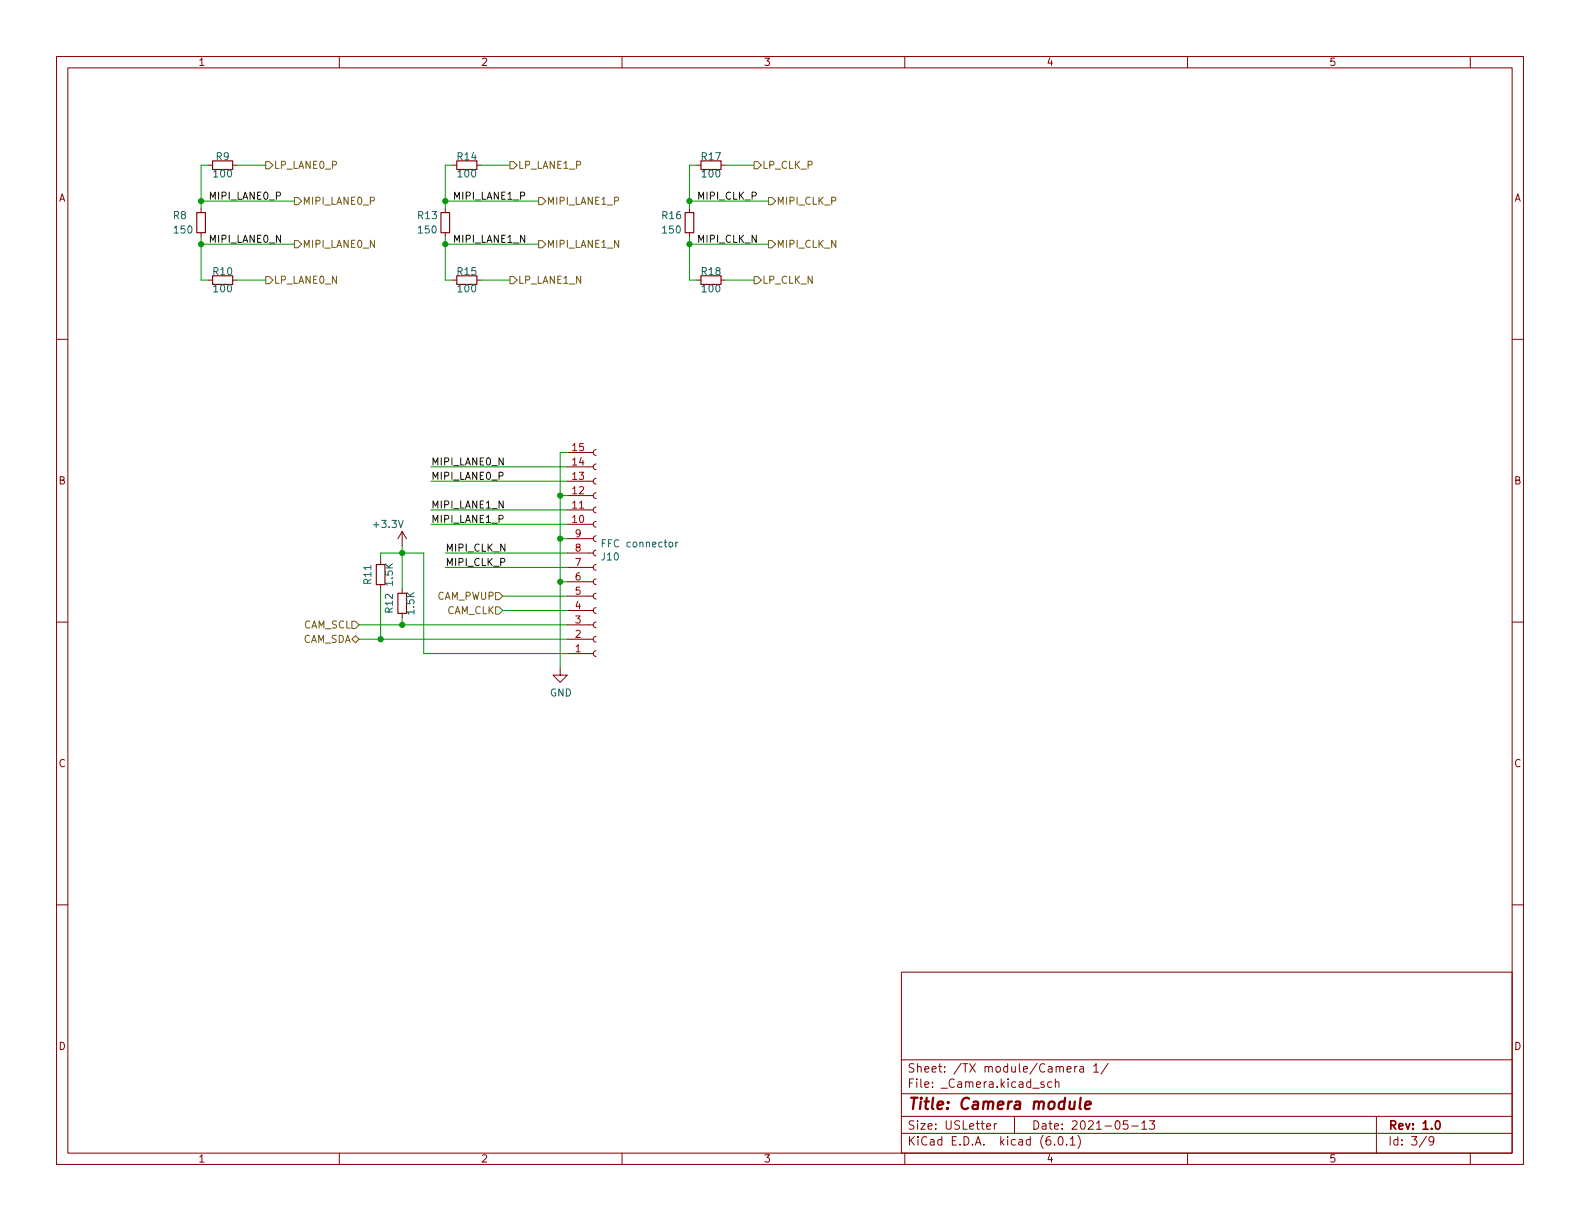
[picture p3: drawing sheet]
<svg xmlns="http://www.w3.org/2000/svg" width="279mm" height="216mm" viewBox="0 0 279 216" stroke-linecap="round" stroke-linejoin="round" font-family="sans-serif">
<g fill="none" stroke="#840000" stroke-width=".18">
<path d="M10 10h259.4v195.9h-259.4zM12 12h255.4v191.9h-255.4zM60 10v2M110 10v2M160 10v2M210 10v2M260 10v2M35.6 36.8v.8M36.8 29.2h.8M41.1 29.2h.8M78.7 36.8v.8M80 29.2h.8"/>
<path d="M84.3 29.2h.8M121.9 36.8v.8M123.2 29.2h.8M127.5 29.2h.8M10 60h2M35.6 41.1v.8M36.8 49.5h.8M41.1 49.5h.8M78.7 41.1v.8M80 49.5h.8M84.3 49.5h.8M121.9 41.1v.8"/>
<path d="M123.2 49.5h.8M127.5 49.5h.8M267.4 60h2M105.4 79.5l-.3 .2-.2 .3 .2 .4 .3 .1M67.3 99.1v.7M71.1 94v2.5M71.1 94l-.7 1.3M71.1 94l.8 1.3M100.3 80h4.6M100.3 82.6h4.6M100.3 85.1h4.6M100.3 87.6h4.6"/>
<path d="M100.3 90.2h4.6M100.3 92.7h4.6M100.3 95.3h4.6M100.3 97.8h4.6M105.4 82l-.3 .2-.2 .4 .2 .3 .3 .2M105.4 84.6l-.3 .1-.2 .4 .2 .3 .3 .2M105.4 87.1l-.3 .2-.2 .3 .2 .4 .3 .1M105.4 89.7l-.3 .1-.2 .4 .2 .3 .3 .2M105.4 92.2l-.3 .2-.2 .3 .2 .4 .3 .1M105.4 94.7l-.3 .2-.2 .4 .2 .3 .3 .2M105.4 97.3l-.3 .1-.2 .4 .2 .3 .3 .2M105.4 99.8l-.3 .2-.2 .3 .2 .4 .3 .1"/>
<path d="M10 110h2M67.3 103.4v.7M71.1 104.1v.8M71.1 108.5v.7M99.1 118.1v1.3h1.2l-1.2 1.3-1.3-1.3h1.3M100.3 100.3h4.6M100.3 102.9h4.6M100.3 105.4h4.6M100.3 108h4.6M100.3 110.5h4.6M100.3 113h4.6M100.3 115.6h4.6"/>
<path d="M105.4 102.4l-.3 .1-.2 .4 .2 .3 .3 .2M105.4 104.9l-.3 .2-.2 .3 .2 .4 .3 .1M105.4 107.4l-.3 .2-.2 .4 .2 .3 .3 .2M105.4 110l-.3 .1-.2 .4 .2 .3 .3 .2M105.4 112.5l-.3 .2-.2 .3 .2 .4 .3 .1M105.4 115.1l-.3 .1-.2 .4 .2 .3 .3 .2M267.4 110h2M10 160h2M267.4 160h2M159.4 171.9h108v32h-108zM159.4 197.4h108M159.4 193.4h108"/>
<path d="M159.4 187.4h108M174.5 199.2l.7-.2-.1-.3h-.4l-.2 .2v.7h.6M175.8 198.7v1M176.3 198.7h-.3l-.2 .3M179.4 197.4v3M184.6 191.4l-.3-.1-.3 .2 .1 .2 .5 .2v.3h-.6M186 191.4l-.5-.1-.2 .3v.4l.1 .2h.6M186.6 191.4l.2-.1 .4 .1 .1 .9M186.6 190.8v1.5M188.7 189.1l.7-.2-.1-.2-.4-.1-.2 .2 .1 .7h.5M190 188.6v1M190.5 188.6l-.3 .1-.2 .2"/>
<path d="M191 188.7h.5l.1 .9M191.6 188.9l-.5 .1a.29 .29 0 0 0-.2 .3 .29 .29 0 0 0 .2 .3l.5-.1M193.4 188.5l.4-.4v1.5M193.4 189.6h.9M196 188l-1.3 1.9M199.4 198.2h-.7l-.1 .7 .2-.2 .5 .1 .2 .2-.1 .5-.2 .2-.6-.2M200.1 199.1h1.2M201.9 198.6l.4-.4v1.5M201.9 199.7h.9M203.3 198.2h.9l-.5 .5 .4 .2v.6l-.2 .2h-.4l-.2-.2M243.4 197.4v6.5M60 203.9v2"/>
<path d="M110 203.9v2M159.4 200.4h108M160 203.9v2M186.5 202.3v.2M187.3 201h.2a.81 .81 0 0 1 .6 .6 .81 .81 0 0 1-.3 .8l-.2 .1a.81 .81 0 0 1-.6-.6 .81 .81 0 0 1 .3-.9zM188.6 202.3v.2M189.3 201.4l.4-.4v1.5M189.3 202.5h.8M190.6 200.8a1.72 1.72 0 0 1 0 2.2M210 203.9v2M252.3 200.9l-1.3 1.9M253.5 201.6l-.2 .3h-.3l-.3-.3 .1-.6h.5l.2 .1a.99 .99 0 0 1-.4 1.4h-.3"/>
<path d="M260 203.9v2"/>
</g>
<path d="M254 198.2h.2a.82 .82 0 0 1 .6 .6 .82 .82 0 0 1-.3 .8l-.2 .1a.81 .81 0 0 1-.6-.6 .81 .81 0 0 1 .3-.9z" fill="none" stroke="#840000" stroke-width=".3"/>
<path d="M189.2 194.8v1.2a.57 .57 0 0 0 .7-.1M190.1 194.8l-.2 1.3M191.1 194.1l-.2 1.7 .2 .3M191.9 195.4l1-.2-.1-.3-.2-.1-.5 .1-.2 .9 .2 .3 .6-.1" fill="none" stroke="#840000" stroke-width=".4"/>
<path d="M34.8 37.6h1.5v3.5h-1.5zM37.6 28.4h3.5v1.6h-3.5zM78 37.6h1.5v3.5h-1.5zM80.8 28.4h3.5v1.6h-3.5zM121.2 37.6h1.5v3.5h-1.5zM124 28.4h3.5v1.6h-3.5zM37.6 48.8h3.5v1.5h-3.5zM80.8 48.8h3.5v1.5h-3.5zM124 48.8h3.5v1.5h-3.5zM66.5 99.8h1.6v3.6h-1.6zM70.4 104.9h1.5v3.6h-1.5z" fill="none" stroke="#840000" stroke-width=".2"/>
<path d="M119.5 95.9v.8M119.9 95.9l-.4 .2" fill="none" stroke="#006464" stroke-width=".18"/>
<g fill="none" stroke="#725600" stroke-width=".18">
<path d="M47 28.6h.6l.7 .6-.7 .6h-.6zM52.1 34.9h.6l.6 .7-.6 .6h-.6zM90.2 28.6h.6l.6 .6-.6 .6h-.6zM95.2 34.9h.7l.6 .7-.6 .6h-.7zM133.3 28.6h.7l.6 .6-.6 .6h-.7zM135.9 34.9h.6l.7 .7-.7 .6h-.6zM47 48.9h.6l.7 .6-.7 .7h-.6zM52.1 42.5h.6l.6 .7-.6 .6h-.6zM90.2 48.9h.6l.6 .6-.6 .7h-.6zM95.2 42.5h.7l.6 .7-.6 .6h-.7zM133.3 48.9h.7l.6 .6-.6 .7h-.7zM135.9 42.5h.6l.7 .7-.7 .6h-.6z"/>
<path d="M62.2 113l.7-.6 .6 .6-.6 .7zM62.2 109.9h.7l.6 .6-.6 .6h-.7zM87.6 104.8h.7l.6 .6-.6 .6h-.7zM87.6 107.3h.7l.6 .7-.6 .6h-.7z"/>
</g>
<g fill="none" stroke="#009600" stroke-width=".18">
<path d="M35.6 35.6h16.5M36.8 29.2h-1.2v7.6M41.9 29.2h5.1M78.7 35.6h16.5M80 29.2h-1.3v7.6M85.1 29.2h5.1M121.9 35.6h14M123.2 29.2h-1.3v7.6M128.3 29.2h5M35.6 43.2h16.5M35.6 41.9v7.6h1.2M41.9 49.5h5.1"/>
<path d="M78.7 43.2h16.5M78.7 41.9v7.6h1.3M85.1 49.5h5.1M121.9 43.2h14M121.9 41.9v7.6h1.3M128.3 49.5h5M67.3 99.1v-1.3h7.6v17.8h25.4M71.1 96.5v7.6M76.2 90.2h24.1M76.2 85.1h24.1M76.2 82.6h24.1M76.2 92.7h24.1"/>
<path d="M78.7 97.8h21.6M99.1 87.6h1.2M99.1 95.3h1.2M100.3 80h-1.2v38.1M63.5 110.5h36.8M63.5 113h36.8M67.3 104.1v8.9M71.1 109.2v1.3M78.7 100.3h21.6M88.9 108h11.4M88.9 105.4h11.4M99.1 102.9h1.2"/>
</g>
<g fill="#009600" stroke="#009600" stroke-width=".18">
<circle cx="71.1" cy="97.8" r=".46"/>
<circle cx="99.1" cy="102.9" r=".46"/>
<circle cx="67.3" cy="113" r=".46"/>
<circle cx="71.1" cy="110.5" r=".46"/>
<circle cx="99.1" cy="95.3" r=".46"/>
<circle cx="99.1" cy="87.6" r=".46"/>
<circle cx="78.7" cy="43.2" r=".46"/>
<circle cx="35.6" cy="43.2" r=".46"/>
<circle cx="35.6" cy="35.6" r=".46"/>
<circle cx="78.7" cy="35.6" r=".46"/>
<circle cx="121.9" cy="35.6" r=".46"/>
<circle cx="121.9" cy="43.2" r=".46"/>
</g>
<text font-size="2.8" fill="#840000" x="160.4" y="196.2">Title: Camera module</text>
<g font-size="2.1" fill="#840000">
<text x="160.4" y="189.7">Sheet: /TX module/Camera 1/</text>
<text x="160.4" y="192.4">File: _Camera.kicad_sch</text>
<text x="160.4" y="202.5">KiCad E.D.A. kicad (6.0.1)</text>
<text x="160.4" y="199.7">Size: USLetter</text>
<text x="182.4" y="199.7">Date: 2021-05-13</text>
<text x="245.4" y="199.7">Rev: 1.0</text>
<text x="245.4" y="202.5">Id: 3/9</text>
</g>
<g font-size="1.8" fill="#840000">
<text x="35" y="11.6">1</text>
<text x="85" y="11.6">2</text>
<text x="135" y="11.6">3</text>
<text x="185" y="11.6">4</text>
<text x="235" y="11.6">5</text>
<text x="10.3" y="35.6">A</text>
<text x="267.7" y="35.6">A</text>
<text x="10.3" y="85.7">B</text>
<text x="267.7" y="85.7">B</text>
<text x="10.3" y="135.6">C</text>
<text x="267.7" y="135.6">C</text>
<text x="10.3" y="185.7">D</text>
<text x="267.7" y="185.7">D</text>
<text x="35" y="205.6">1</text>
<text x="85" y="205.6">2</text>
<text x="135" y="205.6">3</text>
<text x="185" y="205.6">4</text>
<text x="235" y="205.6">5</text>
</g>
<g font-size="1.8" fill="#006464">
<text x="38.2" y="28.3">R9</text>
<text x="80.9" y="28.3">R14</text>
<text x="124.1" y="28.3">R17</text>
<text x="37.9" y="31.4">100</text>
<text x="81.1" y="31.4">100</text>
<text x="124.3" y="31.4">100</text>
<text x="30.7" y="38.7">R8</text>
<text x="30.9" y="41.3">150</text>
<text x="74" y="38.7">R13</text>
<text x="74.1" y="41.3">150</text>
<text x="117.1" y="38.7">R16</text>
<text x="117.3" y="41.3">150</text>
<text x="37.7" y="48.6">R10</text>
<text x="37.9" y="51.7">100</text>
<text x="80.9" y="48.6">R15</text>
<text x="81.1" y="51.7">100</text>
<text x="124.1" y="48.6">R18</text>
<text x="124.3" y="51.7">100</text>
<text x="66.2" y="93.3">+3.3V</text>
<text x="106.4" y="99.1">J10</text>
<text x="106.9" y="96.8">FFC connector</text>
<text x="65.7" y="103.2" transform="rotate(-90 65.7 103.2)">R11</text>
<text x="69.5" y="103.5" transform="rotate(-90 69.5 103.5)">1.5K</text>
<text x="69.5" y="108.3" transform="rotate(-90 69.5 108.3)">R12</text>
<text x="73.3" y="108.5" transform="rotate(-90 73.3 108.5)">1.5K</text>
<text x="97.2" y="123.1">GND</text>
</g>
<g font-size="1.8" fill="#725600">
<text x="48.4" y="29.8">LP_LANE0_P</text>
<text x="91.5" y="29.8">LP_LANE1_P</text>
<text x="134.7" y="29.8">LP_CLK_P</text>
<text x="53.4" y="36.2">MIPI_LANE0_P</text>
<text x="96.6" y="36.2">MIPI_LANE1_P</text>
<text x="137.3" y="36.2">MIPI_CLK_P</text>
<text x="53.4" y="43.8">MIPI_LANE0_N</text>
<text x="96.6" y="43.8">MIPI_LANE1_N</text>
<text x="137.3" y="43.8">MIPI_CLK_N</text>
<text x="48.4" y="50.2">LP_LANE0_N</text>
<text x="91.5" y="50.2">LP_LANE1_N</text>
<text x="134.7" y="50.2">LP_CLK_N</text>
<text x="77.2" y="106">CAM_PWUP</text>
<text x="53.4" y="113.7">CAM_SDA</text>
<text x="53.6" y="111.1">CAM_SCL</text>
<text x="78.9" y="108.6">CAM_CLK</text>
</g>
<g font-size="1.8" fill="#0f0f0f">
<text x="36.8" y="35.3">MIPI_LANE0_P</text>
<text x="80" y="35.3">MIPI_LANE1_P</text>
<text x="123.2" y="35.3">MIPI_CLK_P</text>
<text x="36.8" y="42.9">MIPI_LANE0_N</text>
<text x="80" y="42.9">MIPI_LANE1_N</text>
<text x="123.2" y="42.9">MIPI_CLK_N</text>
<text x="76.2" y="82.3">MIPI_LANE0_N</text>
<text x="76.2" y="84.8">MIPI_LANE0_P</text>
<text x="76.2" y="89.9">MIPI_LANE1_N</text>
<text x="76.2" y="92.4">MIPI_LANE1_P</text>
<text x="78.7" y="100.1">MIPI_CLK_P</text>
<text x="78.7" y="97.5">MIPI_CLK_N</text>
</g>
<g font-size="1.8" fill="#a90000">
<text x="101.3" y="82.3">14</text>
<text x="101.3" y="79.8">15</text>
<text x="101.3" y="89.9">11</text>
<text x="101.3" y="87.4">12</text>
<text x="101.3" y="84.8">13</text>
<text x="101.3" y="92.5">10</text>
<text x="101.7" y="95">9</text>
<text x="101.7" y="100.1">7</text>
<text x="101.7" y="97.5">8</text>
<text x="101.7" y="107.7">4</text>
<text x="101.7" y="105.2">5</text>
<text x="101.7" y="102.6">6</text>
<text x="101.7" y="112.8">2</text>
<text x="101.7" y="110.2">3</text>
<text x="101.7" y="115.3">1</text>
</g>
</svg>
